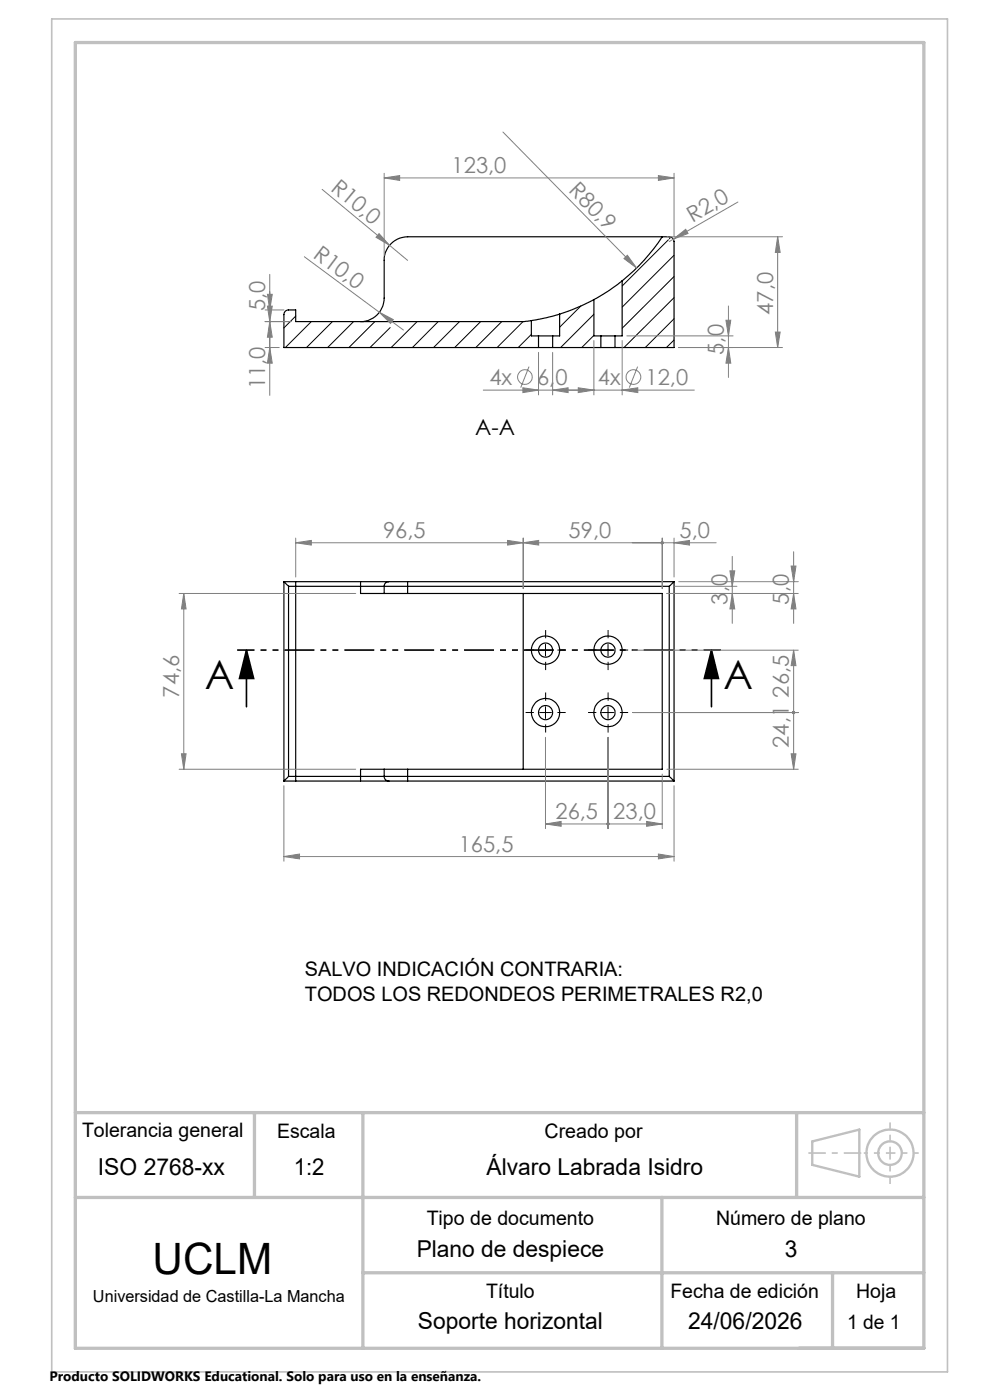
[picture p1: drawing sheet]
<svg xmlns="http://www.w3.org/2000/svg" width="210mm" height="297mm" viewBox="0 0 210 297" stroke-linecap="round" stroke-linejoin="round" font-family="sans-serif">
<g fill="none" stroke="#000" stroke-width=".25">
<path d="M132 59.6h-.1a34.6 34.6 0 0 1-5.9 3.9v.1M132 59.6v11.7h-1.5M140.5 50.2a40.2 40.2 0 0 1-8.5 9.4M76.5 68.2a5 5 0 0 0 5-5v-8a5 5 0 0 1 5-5h55.5a1.02 1.02 0 0 1 1 1.1v22.4h-12.5M112.7 68l-1.5 .2h-48.5v-2.4h-1.5a.96 .96 0 0 0-1 .9v7h54M112.7 68v3.3h1.5M114.2 71.3h3M114.2 73.7h3M114.2 71.3v2.4M117.2 73.7h10.3M117.2 71.3v2.4M118.7 66.6l-2.7 .8-3.3 .6"/>
<path d="M118.7 66.6v4.7h-1.5M126 63.6a44.9 44.9 0 0 1-7.3 3M126 63.6v7.7h1.5M127.5 71.3h3M127.5 73.7h3M127.5 71.3v2.4M130.5 71.3v2.4M60.2 123.4l1 1M60.2 123.4h16.3M60.2 123.4v42.3M61.2 124.4h15.3M61.2 124.4v40.3"/>
<path d="M62.7 123.4v42.3M76.5 124.4h5M76.5 123.4v1M76.5 123.4h6M76.5 124.4v1.5h5M81.5 124.4h5M81.5 125.9h5M81.5 124.4v1.5M82.5 123.4h4M82.5 123.4a.96 .96 0 0 0-1 1M86.5 123.4v1M86.5 125.9h54v37.3h-54"/>
<path d="M86.5 124.4v1.5M86.5 124.4h55.5M86.5 123.4h56.5M111 125.9v37.3M142 124.4v40.3M143 123.4l-1 1M143 123.4v42.3M60.2 165.7h16.3M61.2 164.7l-1 1M61.2 164.7h15.3M76.5 164.7h5M76.5 164.7v1"/>
<path d="M76.5 165.7h6M81.5 164.7h5M81.5 163.2h5M81.5 164.7a.96 .96 0 0 0 1 1M81.5 163.2h-5v1.5M81.5 163.2v1.5M82.5 165.7h4M86.5 164.7v1M86.5 163.2v1.5M86.5 164.7h55.5M86.5 165.7h56.5M142 164.7l1 1"/>
<circle cx="115.7" cy="137.9" r="3"/>
<circle cx="115.7" cy="137.9" r="1.51"/>
<circle cx="129" cy="137.9" r="1.51"/>
<circle cx="129" cy="137.9" r="3"/>
<circle cx="115.7" cy="151.2" r="3"/>
<circle cx="115.7" cy="151.2" r="1.51"/>
<circle cx="129" cy="151.2" r="1.51"/>
<circle cx="129" cy="151.2" r="2.99"/>
</g>
<g fill="none" stroke="#000" stroke-width=".21">
<path d="M141.8 50.9l-9.8 9.8M142.1 50.5l-.1 .2M143 54.1l-11 11.1M143 58.7l-11 10.9M62.7 67.1l-2.5 2.5M66 68.2l-5.5 5.5M70.5 68.2l-5.5 5.5M75 68.2l-5.5 5.5M79.5 68.2l-5.5 5.5M82.8 69.5l-4.3 4.2M88.5 68.2l-5.5 5.5M93 68.2l-5.5 5.5"/>
<path d="M97.5 68.2l-5.5 5.5M102 68.2l-5.6 5.5M106.4 68.2l-5.5 5.5M110.9 68.2l-5.5 5.5M112.7 70.9l-2.8 2.8M123.2 64.9l-4.5 4.5M126 66.7l-7.1 7M126 71.2l-2.6 2.5M143 63.1l-10.6 10.6M143 67.6l-6.1 6.1M143 72.1l-1.6 1.6M114.5 137.9h2.5"/>
<path d="M115.7 136.7v2.5M127.7 137.9h2.5M129 136.7v2.5M114.5 151.2h2.5M115.7 149.9v2.5M127.7 151.2h2.5M129 149.9v2.5"/>
</g>
<g fill="none" stroke="#808080" stroke-width=".21">
<path d="M81.5 37.7l3.3-.5v1.1zM81.5 36.8v17.5M81.5 37.7h61.5M106.7 28l28.3 28.9M139.7 37.2l3.3 .5-3.3 .6zM143 36.8v13.4M57.2 58.2v25.7M64.6 54.5l15.9 11.7M68.3 40.2l14.3 11.8M80.4 49.6l2.2 2.4-2.8-1.7zM82.6 52l3.9 3.2M132.4 54.9l.7-.8 1.9 2.8z"/>
<path d="M141.5 50.2h24.5M142.8 50.7l2.7-2.1 .4 .9zM142.8 50.7l-.8 .6M156.5 42.9l-13.7 7.8M165 50.2l.5 3.3h-1zM165 50.2v23.5M56.2 73.7h3M56.2 65.8h4M56.2 68.2h5.5M56.7 62.4h1l-.5 3.4zM56.7 64.9h1l-.5 3.3zM57.2 68.2l.5 3.3h-1z"/>
<path d="M57.2 73.7l.5 3.3h-1zM80.5 66.2l2.9 1.6-.6 .8zM80.5 66.2l5.1 3.8M112.2 77.8l-1.7 4.4M114.2 74.8v9M117.2 74.8v9M126 72.2v11.6M132 72.2v11.6M133 71.3h22.5M135.3 77.8l-1.8 4.4M144 73.7h22M154 67.9h1l-.5 3.4z"/>
<path d="M154.5 73.7l.5 3.3h-1zM154.5 64.9v15.2M164.5 70.4h1l-.5 3.3zM102.5 82.8h44.8M110.9 82.3l3.3 .5-3.3 .5zM117.2 82.8l3.3-.5v1zM122.7 82.3l3.3 .5-3.3 .5zM132 82.8l3.3-.5v1zM62.7 115.1l3.3-.5v1zM62.7 114.2v8.2M62.7 115.1h89.2M107.7 114.6l3.3 .5-3.3 .5z"/>
<path d="M111 115.1l3.3-.5v1zM111 114.2v10.7M140.5 114.2v10.7M143 115.1l3.3-.5v1zM143 114.2v8.2M155.3 118v14.3M168.3 117v15.3M38 125.9h37.5M39 125.9l.5 3.3h-1zM39 125.9v37.3M134.2 137.9h35.1M141.5 125.9h27.8"/>
<path d="M143 124.4h13.3M144 123.4h25.3M154.8 121.1h1.1l-.6 3.3zM155.3 125.9l.6 3.3h-1.1zM167.8 120.1h1l-.5 3.3zM168.3 137.9l.5 3.3h-1zM168.3 125.9l.5 3.3h-1zM168.3 137.9v25.3M38.5 159.9h1l-.5 3.3zM115.7 156.4v19.4M129 156.4v19.4M134.2 151.2h35.1"/>
<path d="M167.8 159.9h1l-.5 3.3zM38 163.2h37.5M60.2 166.7v16M115.7 174.8l3.3-.5v1zM115.7 174.8h24.8M137.2 174.3l3.3 .5-3.3 .5zM140.5 164.2v11.6M141.5 163.2h27.8M143 166.7v16M60.2 181.7l3.3-.5v1zM60.2 181.7h82.8M139.7 181.2l3.3 .5-3.3 .5z"/>
<circle cx="134.4" cy="80" r="1.55"/>
<circle cx="111.3" cy="80" r="1.55"/>
</g>
<path d="M52.3 137.9l1.5 6h-3zM52.3 137.9v12M150.9 137.9l1.5 6h-3zM150.9 137.9v12" fill="none" stroke="#000" stroke-width=".35"/>
<g fill="none" stroke="#c0c0c0" stroke-width=".5">
<path d="M172.3 242.1l10-2.5v10l-10-2.5z"/>
<circle cx="188.8" cy="244.6" r="2.49"/>
<circle cx="188.8" cy="244.6" r="5"/>
</g>
<g fill="none" stroke="#000" stroke-width=".21" stroke-dasharray="15.2 1.3 1.3 1.3" stroke-linecap="butt">
<path d="M113.2 137.9h-1.7M115.7 135.4v-1.7M118.2 137.9h1.8M126.5 137.9h-1.8M129 135.4v-1.7M131.5 137.9h1.7M113.2 151.2h-1.7M115.7 148.7v-1.8M115.7 153.7v1.7M115.7 140.4v1.8M118.2 151.2h1.8M126.5 151.2h-1.8"/>
<path d="M129 148.7v-1.8M129 153.7v1.7M129 140.4v1.8M131.5 151.2h1.7"/>
</g>
<path d="M152.9 137.9h-102.6" fill="none" stroke="#000" stroke-width=".35" stroke-dasharray="6.3 1.3 1.3 1.3 1.3 1.3" stroke-dashoffset="2.7" stroke-linecap="butt"/>
<path d="M188.8 244.6v-6.5M188.8 244.6v6.6" fill="none" stroke="#c0c0c0" stroke-width=".35" stroke-dasharray="15.2 1.3 1.3 1.3" stroke-dashoffset="13.9" stroke-linecap="butt"/>
<path d="M188.8 244.6h6.1" fill="none" stroke="#c0c0c0" stroke-width=".35" stroke-dasharray="15.2 1.3 1.3 1.3" stroke-dashoffset="14.1" stroke-linecap="butt"/>
<path d="M188.8 244.6h-5.6" fill="none" stroke="#c0c0c0" stroke-width=".35" stroke-dasharray="15.2 1.3 1.3 1.3" stroke-dashoffset="14.4" stroke-linecap="butt"/>
<path d="M182.7 244.6h-11.2" fill="none" stroke="#c0c0c0" stroke-width=".35" stroke-dasharray="15.2 1.3 1.3 1.3" stroke-dashoffset="11.5" stroke-linecap="butt"/>
<path d="M11 4h190v287h-190z" fill="none" stroke="#c0c0c0" stroke-width=".35"/>
<path d="M16 9h180v277h-180zM16 236h180M54 236v18M77 236v50M169 236v18M16 254h180M140.4 254v32M77 270h119M176.6 270v16" fill="none" stroke="#c0c0c0" stroke-width=".7"/>
<path d="M150.9 137.9l1.5 6h-3zM52.3 137.9l1.5 6h-3z" fill="#000"/>
<g fill="#808080">
<path d="M80.4 49.6l2.2 2.4-2.8-1.7z"/>
<path d="M80.5 66.2l2.9 1.6-.6 .8z"/>
<path d="M142.8 50.7l2.7-2.1 .4 .9z"/>
<path d="M132.4 54.9l.7-.8 1.9 2.8z"/>
<path d="M132 82.8l3.3-.5v1zM122.7 82.3l3.3 .5-3.3 .5z"/>
<path d="M62.7 115.1l3.3-.5v1zM107.7 114.6l3.3 .5-3.3 .5zM111 115.1l3.3-.5v1zM140.2 114.9v.1a.35 .35 0 0 0 .2 .5 .35 .35 0 0 0 .4-.4h-.3h.3a.34 .34 0 0 0-.3-.3 .34 .34 0 0 0-.3 .1zM115.7 174.8l3.3-.5v1zM128.8 174.5a.35 .35 0 0 0 0 .6 .35 .35 0 0 0 .5-.3h-.3h.3l-.1-.3zM128.7 174.6l-.1 .2h.4h-.4a.34 .34 0 0 0 .5 .3 .34 .34 0 0 0 .2-.5 .34 .34 0 0 0-.6 0zM137.2 174.3l3.3 .5-3.3 .5zM60.2 181.7l3.3-.5v1zM139.7 181.2l3.3 .5-3.3 .5zM140.2 114.9v.1a.35 .35 0 0 0 .2 .5 .35 .35 0 0 0 .4-.4h-.3h.3a.34 .34 0 0 0-.3-.3 .34 .34 0 0 0-.3 .1zM143 115.1l3.3-.5v1zM110.9 82.3l3.3 .5-3.3 .5zM117.2 82.8l3.3-.5v1zM81.5 37.7l3.3-.5v1.1zM139.7 37.2l3.3 .5-3.3 .6z"/>
<path d="M38.5 159.9h1l-.5 3.3zM39 125.9l.5 3.3h-1z"/>
<path d="M168.3 137.9l.5 3.3h-1zM168.1 151a.34 .34 0 0 0-.1 .3 .34 .34 0 0 0 .3 .2v-.3v.3a.34 .34 0 0 0 .3-.5 .34 .34 0 0 0-.5 0zM168.1 150.9a.33 .33 0 0 0 0 .5 .33 .33 0 0 0 .5-.1 .33 .33 0 0 0-.3-.5v.4v-.4zM167.8 159.9h1l-.5 3.3zM167.8 120.1h1l-.5 3.3zM168.3 125.9l.5 3.3h-1zM154.8 121.1h1.1l-.6 3.3zM155.3 125.9l.6 3.3h-1.1zM154 67.9h1l-.5 3.4zM154.5 73.7l.5 3.3h-1zM165 50.2l.5 3.3h-1zM164.5 70.4h1l-.5 3.3zM56.7 62.4h1l-.5 3.4zM57.2 68.2l.5 3.3h-1zM56.7 64.9h1l-.5 3.3zM57.2 73.7l.5 3.3h-1z"/>
</g>
<text font-size="9.2" x="32.4" y="270.2">UCLM</text>
<g font-size="8.5">
<text x="43.5" y="146.1">A</text>
<text x="153.4" y="146.1">A</text>
</g>
<g font-size="4.9">
<text x="20.8" y="249.2">ISO 2768-xx</text>
<text x="62.3" y="249.2">1:2</text>
<text x="103.2" y="249.2">Álvaro Labrada Isidro</text>
<text x="88.4" y="266.8">Plano de despiece</text>
<text x="166.5" y="266.8">3</text>
<text x="88.7" y="282">Soporte horizontal</text>
<text x="146" y="282">24/06/2026</text>
</g>
<g font-size="4.7" fill="#808080">
<text x="70" y="40.2" transform="rotate(40 70 40.2)">R10,0</text>
<text x="95.8" y="36.7">123,0</text>
<text x="120.5" y="40.6" transform="rotate(45 120.5 40.6)">R80,9</text>
<text x="146.9" y="47.3" transform="rotate(-30 146.9 47.3)">R2,0</text>
<text x="66.2" y="54.4" transform="rotate(37 66.2 54.4)">R10,0</text>
<text x="56.2" y="65.9" transform="rotate(-90 56.2 65.9)">5,0</text>
<text x="164" y="66.8" transform="rotate(-90 164 66.8)">47,0</text>
<text x="153.5" y="75.3" transform="rotate(-90 153.5 75.3)">5,0</text>
<text x="56.2" y="82.6" transform="rotate(-90 56.2 82.6)">11,0</text>
<text x="103.8" y="81.7">4x</text>
<text x="113.9" y="81.7">6,0</text>
<text x="126.8" y="81.7">4x</text>
<text x="136.9" y="81.7">12,0</text>
<text x="81.3" y="114.1">96,5</text>
<text x="120.6" y="114.1">59,0</text>
<text x="144.2" y="114.1">5,0</text>
<text x="154.3" y="128.3" transform="rotate(-90 154.3 128.3)">3,0</text>
<text x="167.3" y="128.3" transform="rotate(-90 167.3 128.3)">5,0</text>
<text x="38" y="148" transform="rotate(-90 38 148)">74,6</text>
<text x="167.3" y="158.6" transform="rotate(-90 167.3 158.6)">24,1 26,5</text>
<text x="117.8" y="173.8">26,5</text>
<text x="130.1" y="173.8">23,0</text>
<text x="97.3" y="180.7">165,5</text>
</g>
<text font-size="4.7" x="100.8" y="92.3">A-A</text>
<g font-size="4.2">
<text x="64.7" y="207">SALVO INDICACIÓN CONTRARIA:</text>
<text x="64.7" y="212.3">TODOS LOS REDONDEOS PERIMETRALES R2,0</text>
<text x="17.4" y="241.3">Tolerancia general</text>
<text x="58.8" y="241.4">Escala</text>
<text x="115.5" y="241.4">Creado por</text>
<text x="90.5" y="259.8">Tipo de documento</text>
<text x="151.9" y="259.8">Número de plano</text>
<text x="103.1" y="275.4">Título</text>
<text x="142.2" y="275.4">Fecha de edición</text>
<text x="181.6" y="275.4">Hoja</text>
<text x="179.7" y="282">1 de 1</text>
</g>
<text font-size="3.5" x="19.7" y="276.2">Universidad de Castilla-La Mancha</text>
<text font-size="2.9" x="10.5" y="292.9">Producto SOLIDWORKS Educational. Solo para uso en la enseñanza.</text>
</svg>
